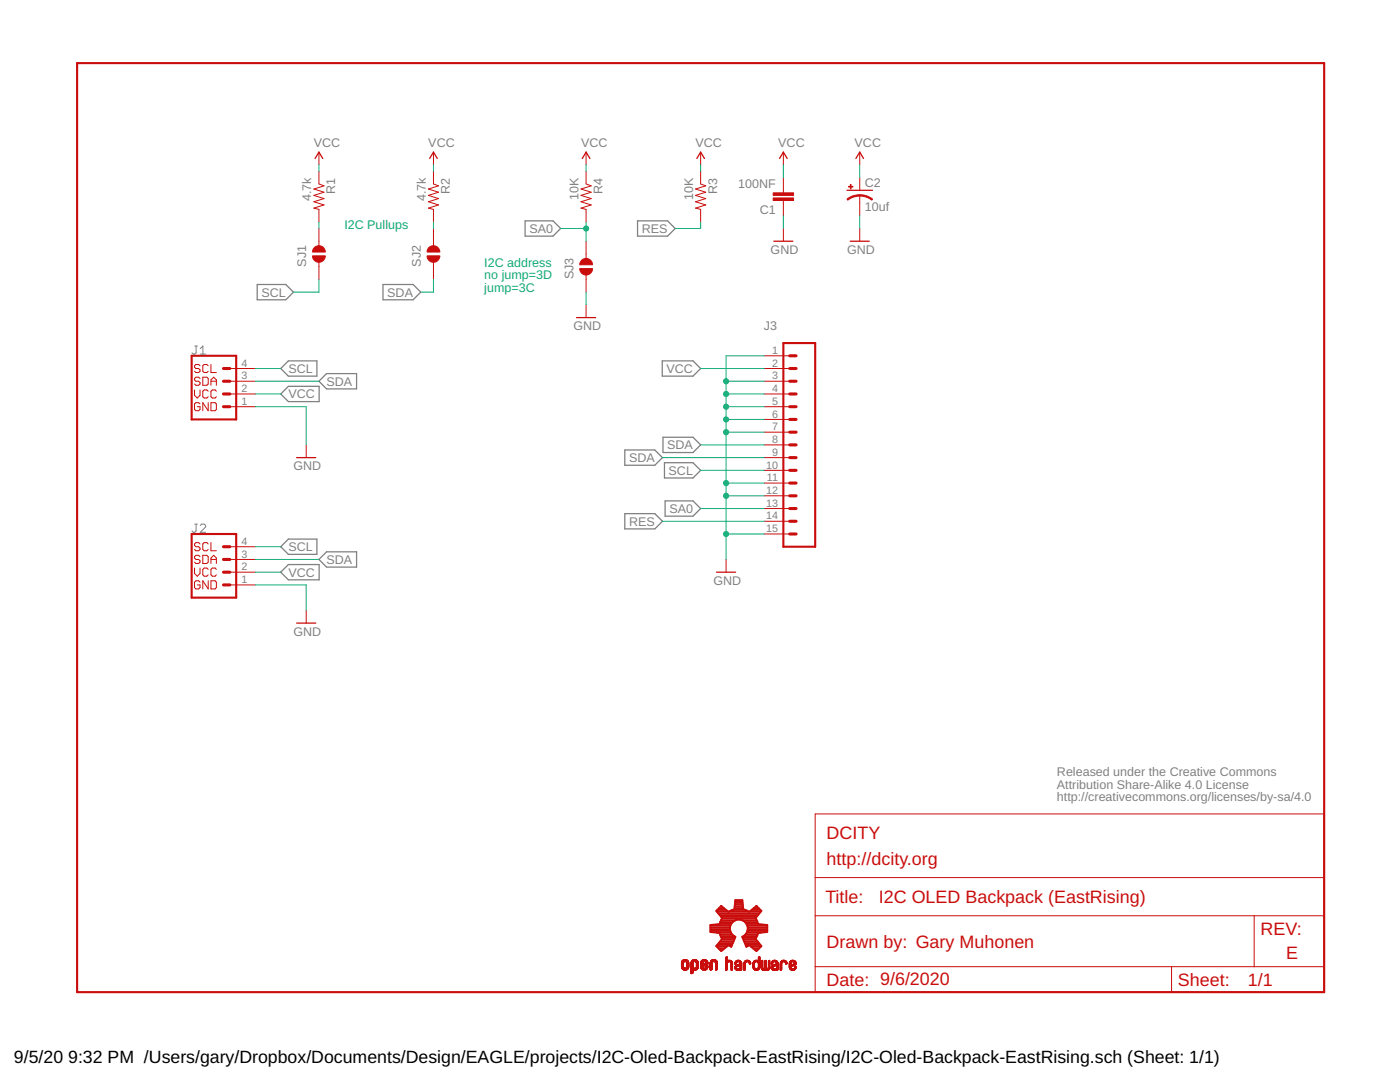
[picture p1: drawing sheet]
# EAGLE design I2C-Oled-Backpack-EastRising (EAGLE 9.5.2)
U$1 (DOCFIELD-WHT): COMPANYNAME: DCITY; COMPANYWEBSITE: http://dcity.org; DATE: 9/6/2020; DRAWNBY: Gary Muhonen; TITLE: I2C OLED Backpack (EastRising); VERSION: E

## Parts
C1  100NF  CAP0805  [0805-CAP]
C2  10uf  CAP_POL0805  [0805-POL]
J1  QWIIC_RIGHT_ANGLE  QWIIC_CONNECTORJS-1MM  [JST04_1MM_RA]
J2  QWIIC_RIGHT_ANGLE  QWIIC_CONNECTORJS-1MM  [JST04_1MM_RA]
J3  15P-2.54  M15LOCK  [1X15_LOCK]
LOGO1  OSHW-LOGOS  [OSHW-LOGO-S]
R1  4.7k  RESISTOR0805  [0805-RES]
R2  4.7k  RESISTOR0805  [0805-RES]
R3  10K  RESISTOR0805  [0805-RES]
R4  10K  RESISTOR0805  [0805-RES]
SJ1  SOLDERJUMPERNC  [SJ_2S]
SJ2  SOLDERJUMPERNC  [SJ_2S]
SJ3  SOLDERJUMPERNC  [SJ_2S]
U$2  CREATIVE_COMMONS  [CREATIVE_COMMONS]

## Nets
GND: C1.1 C2.- J1.1 J2.1 J3.1 J3.3 J3.4 J3.5 J3.6 J3.7 J3.11 J3.12 J3.15 SJ3.1
N$1: R1.2 SJ1.2
N$2: R2.2 SJ2.2
RES: J3.14 R3.2
SA0: J3.13 R4.2 SJ3.2
SCL: J1.4 J2.4 J3.10 SJ1.1
SDA: J1.3 J2.3 J3.8 J3.9 SJ2.1
VCC: C1.2 C2.+ J1.2 J2.2 J3.2 R1.1 R2.1 R3.1 R4.1

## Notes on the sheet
- I2C Pullups
- I2C address
- no jump=3D
- jump=3C

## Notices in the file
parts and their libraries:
0: Released under the Creative Commons
0: http://creativecommons.org/licenses/by-sa/4.0
